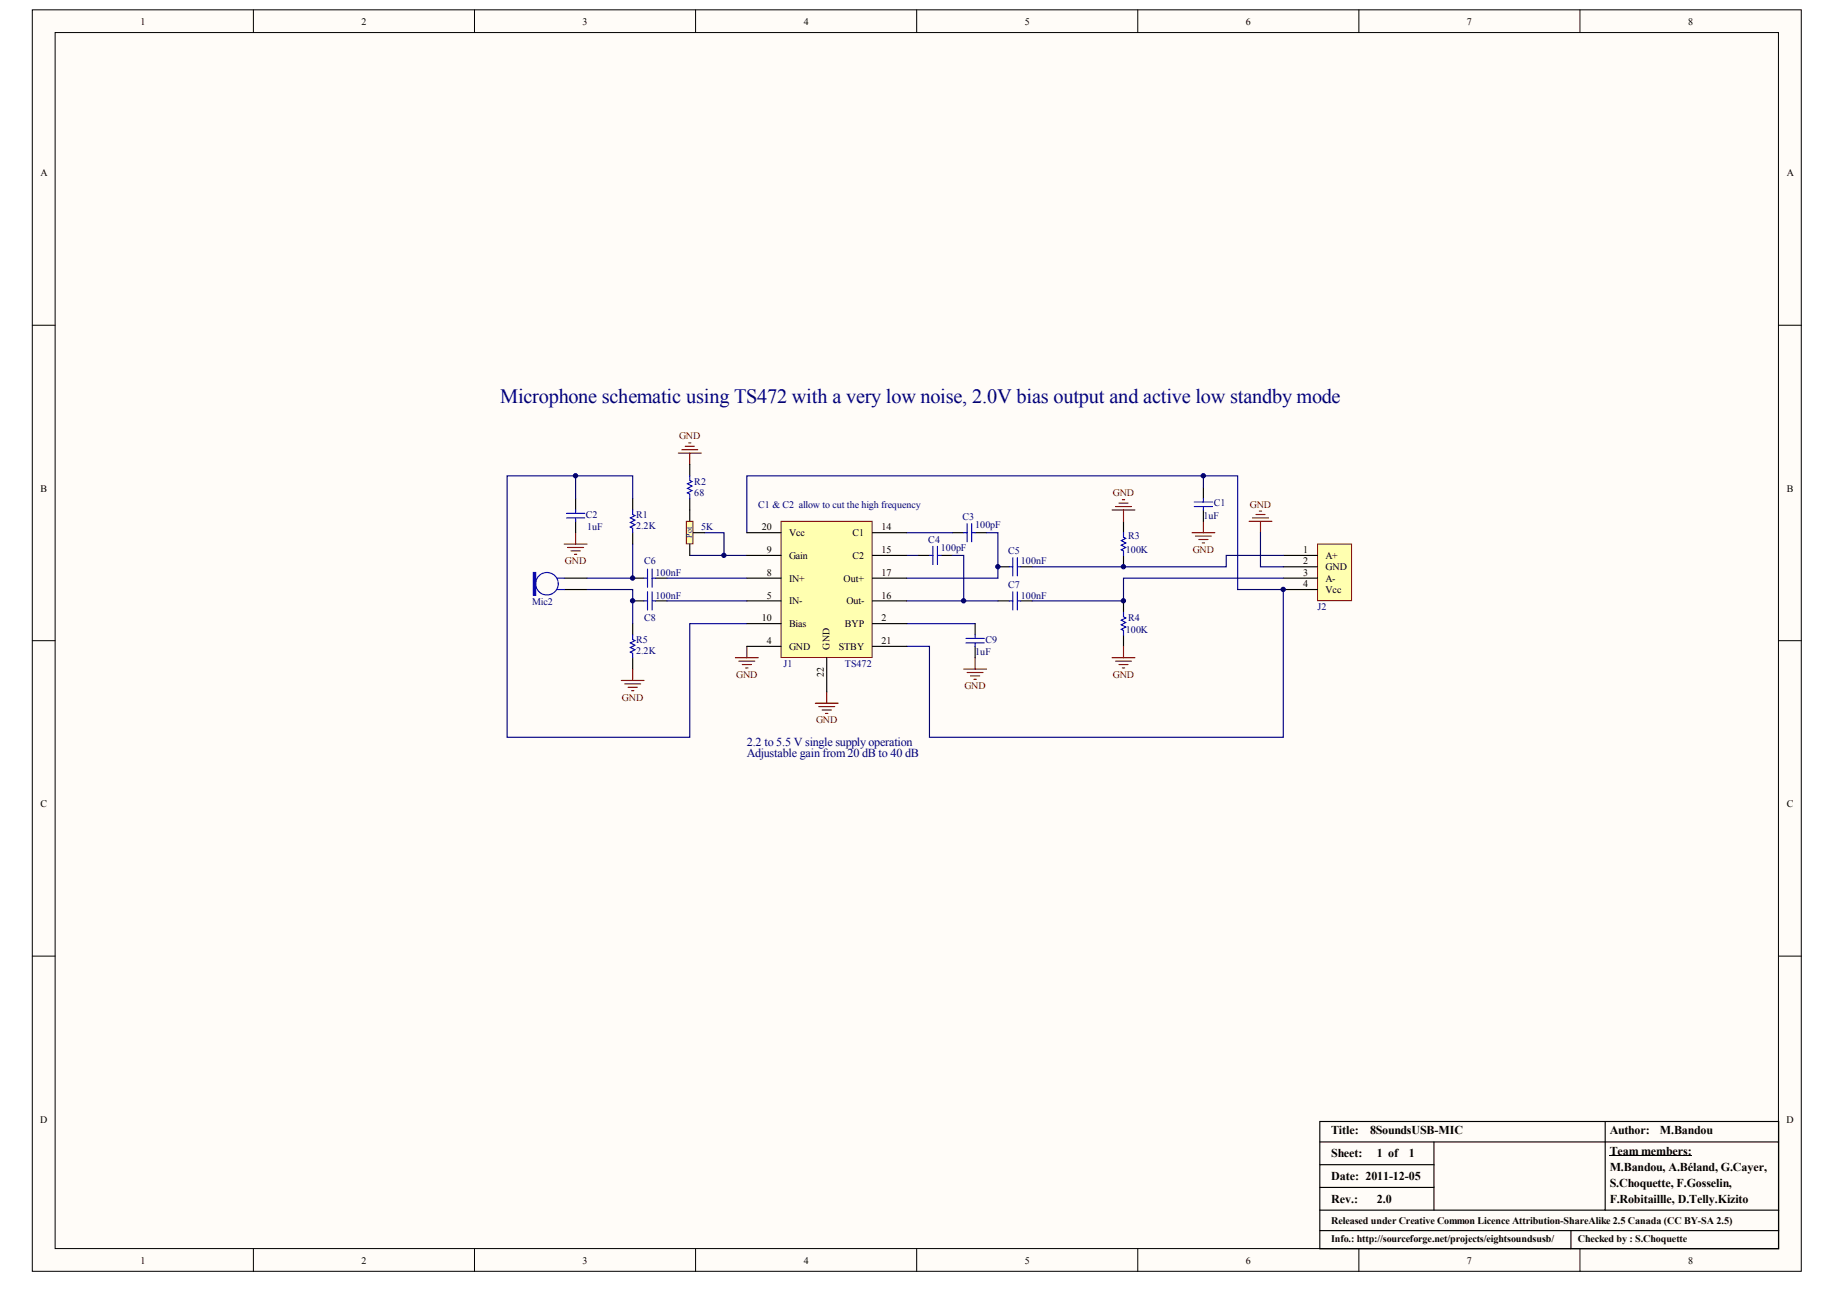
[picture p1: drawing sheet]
<svg xmlns="http://www.w3.org/2000/svg" width="288mm" height="202mm" viewBox="0 0 288 202" stroke-linecap="round" stroke-linejoin="round" font-family="sans-serif">
<g fill="#fffcf8" stroke="#000" stroke-width=".16">
<path d="M5.1 1.5h277v197.6h-277z"/>
<path d="M8.6 5.1h269.9v190.4h-269.9z"/>
</g>
<g fill="none" stroke="#000" stroke-width=".16">
<path d="M39.7 1.5v3.6M74.3 1.5v3.6M108.9 1.5v3.6M143.6 1.5v3.6M178.2 1.5v3.6M212.8 1.5v3.6M247.5 1.5v3.6M5.1 50.9h3.5M278.6 50.9h3.6M5.1 100.3h3.5M278.6 100.3h3.6M5.1 149.7h3.5"/>
<path d="M278.6 149.7h3.6M39.7 195.5v3.6M74.3 195.5v3.6M108.9 195.5v3.6M143.6 195.5v3.6M178.2 195.5v3.6M212.8 195.5v3.6M247.5 195.5v3.6M252.1 181h12.9"/>
</g>
<g fill="none" stroke="#000" stroke-width=".18">
<path d="M90.2 78.1v1.7M99.1 78.1v1.7M108 72.7v1.8M108 78.1v1.7M188.5 76.3v1.8M188.5 79.8v1.8M88.4 90.5h3.5M88.4 92.3h3.5M90.2 81.6v1.8M99.1 90.5h1.8M99.1 94.1h1.8M99.1 83.4v1.8"/>
<path d="M99.1 97.6v1.8M102.7 90.5h1.8M102.7 94.1h1.8M143.8 87h1.8M147.4 87h1.7M149.1 83.4h1.8M152.7 83.4h1.8M152.7 97.6v1.8M156.3 94.1h1.8M156.3 88.7h1.8M159.9 94.1h1.8M159.9 88.7h1.8"/>
<path d="M176 81.6v1.8M176 87v1.7M176 94.1v1.8M176 99.4v1.8M99.1 103v1.8M152.7 101.2v1.8M206.7 178.8h71.9M224.6 178.8v10.7M251.4 175.6h-44.7v13.9M251.4 175.6v13.9h-44.7M251.4 175.6h27.2v13.9h-27.2M206.7 189.5v3.2h71.9v-3.2"/>
<path d="M206.7 192.7v2.8h71.9v-2.8M206.7 182.4h17.9M206.7 185.9h17.9M246 192.7v2.8"/>
</g>
<g fill="none" stroke="#00f" stroke-width=".18">
<path d="M90.2 79.8v.6M99.1 79.8v.8l.3 .1-.7 .4 .7 .4-.7 .3 .7 .4-.7 .3 .4 .2v.7M108 74.5v.7l.4 .2-.7 .4 .7 .3-.7 .4 .7 .3-.7 .4 .3 .2v.7M187 79.3h2.9M187 78.6h2.9M188.5 78.1v.5M188.5 79.3v.5M87.3 90.5h1.1M87.3 92.3h1.1M88.7 81.1h2.9M88.7 80.4h2.9M90.2 81.1v.5"/>
<path d="M99.1 99.4v.7l.3 .2-.7 .4 .7 .3-.7 .4 .7 .3-.7 .4 .4 .2v.7M100.9 90.5h.5M100.9 94.1h.5M101.4 89.1v2.9M101.4 92.7v2.8M102.1 89.1v2.9M102.1 92.7v2.8M102.1 90.5h.6M102.1 94.1h.6M145.6 87h.5M146.1 85.5v2.9M146.8 85.5v2.9"/>
<path d="M146.8 87h.6M150.9 83.4h.6M151.3 100h2.9M151.5 82v2.8M152.2 82v2.8M152.2 83.4h.5M152.7 99.4v.6M158.1 94.1h.5M158.1 88.7h.5M158.6 87.3v2.9M158.6 92.7v2.8M159.3 94.1h.6"/>
<path d="M159.3 87.3v2.9M159.3 92.7v2.8M159.3 88.7h.6M176 83.4v.7l.3 .2-.7 .4 .7 .3-.7 .4 .7 .3-.7 .4 .4 .2v.7M176 95.9v.7l.3 .2-.7 .3 .7 .4-.7 .3 .7 .4-.7 .3 .4 .2v.7M151.3 100.7h2.9M152.7 100.7v.5"/>
<circle cx="85.7" cy="91.4" r="1.77"/>
</g>
<path d="M83.5 89.6h.4v3.6h-.4z" fill-rule="evenodd" fill="#00f" stroke="#00f" stroke-width=".18"/>
<g fill="none" stroke="#800000" stroke-width=".18">
<path d="M106.2 71h3.6M106.8 70.4h2.5M107.3 69.9h1.4M107.9 69.3h.3M108 71v1.7M174.2 79.8h3.5M174.7 79.3h2.5M175.2 78.8h1.5M175.8 78.2h.3M176 79.8v1.8M88.4 85.2h3.5M88.9 85.7h2.5"/>
<path d="M89.4 86.3h1.5M90 86.8h.3M90.2 83.4v1.8M186.7 83.4h3.6M187.2 83.9h2.5M187.8 84.5h1.4M188.3 85h.4M188.5 81.6v1.8M195.6 81.6h3.6M196.2 81.1h2.5M196.7 80.6h1.4M197.2 80h.4"/>
<path d="M197.4 81.6v1.8M97.3 106.5h3.6M97.8 107.1h2.5M98.4 107.6h1.4M98.9 108.1h.4M99.1 104.8v1.7M115.2 103h3.6M115.7 103.5h2.5M116.3 104.1h1.4M116.8 104.6h.3M117 101.2v1.8M127.7 110.1h3.6"/>
<path d="M128.2 110.6h2.5M128.8 111.2h1.4M129.3 111.7h.4M129.5 108.3v1.8M150.9 104.8h3.6M151.5 105.3h2.5M152 105.8h1.4M152.5 106.4h.4M152.7 103v1.8M174.2 103h3.5M174.7 103.5h2.5M175.2 104.1h1.5"/>
<path d="M175.8 104.6h.3M176 101.2v1.8"/>
</g>
<g fill="none" stroke="#000080" stroke-width=".18">
<path d="M90.2 74.5v3.6M99.1 78.1v-3.6h-19.7v40.9h28.6v-17.8h9M91.9 92.3h7.2v5.3M99.1 85.2v5.3h-7.2M104.5 94.1h12.5M104.5 90.5h12.5M108 87h5.4M110.4 83.4h3v3.6h3.6M142 94.1h14.3M142 83.4h7.1M142 87h1.8M142 97.6h10.7"/>
<path d="M149.1 87h1.8v7.1M154.5 83.4h1.8v7.1h-14.3"/>
</g>
<path d="M206.4 85.2h5.3v8.9h-5.3z" fill="#ffffb0" stroke="#800000" stroke-width=".16"/>
<path d="M108 79.8v1.8M108 85.2v1.8M108.6 83.4h1.8M201 87h5.4M201 88.7h5.4M201 90.5h5.4M201 92.3h5.4" fill="none" stroke="#000" stroke-width=".18"/>
<path d="M188.5 76.3v-1.8h-71.5v8.9M197.4 83.4v5.3h3.6M201 90.5h-25v3.6h-14.3M201 87h-8.9v1.7h-30.4" fill="none" stroke="#000080" stroke-width=".18"/>
<path d="M107.5 81.6h1v3.6h-1z" fill="#ffffb0" stroke="#800000" stroke-width=".16"/>
<path d="M188.5 74.5h5.3v17.8h7.2v23.1h-55.4v-14.2h-3.6" fill="none" stroke="#000080" stroke-width=".18"/>
<path d="M122.3 81.6h14.3v21.4h-14.3z" fill="#ffffb0" stroke="#800000" stroke-width=".16"/>
<g fill="none" stroke="#000" stroke-width=".18">
<path d="M117 83.4h5.3M117 87h5.3M117 90.5h5.3M117 94.1h5.3M117 97.6h5.3M136.6 83.4h5.4M136.6 87h5.4M136.6 90.5h5.4M136.6 94.1h5.4M136.6 97.6h5.4M117 101.2h5.3M129.5 103v5.3"/>
<path d="M136.6 101.2h5.4"/>
</g>
<g fill="#000080" stroke="#000080" stroke-width=".16">
<circle cx="90.1" cy="74.5" r=".34"/>
<circle cx="99.1" cy="94.1" r=".34"/>
<circle cx="99.1" cy="90.5" r=".34"/>
<circle cx="113.4" cy="87" r=".34"/>
<circle cx="150.9" cy="94.1" r=".34"/>
<circle cx="156.3" cy="88.7" r=".34"/>
<circle cx="175.9" cy="94.1" r=".34"/>
<circle cx="175.9" cy="88.7" r=".34"/>
<circle cx="188.5" cy="74.5" r=".34"/>
<circle cx="201" cy="92.3" r=".34"/>
</g>
<text font-size="3.2" fill="#000080" x="78.4" y="63.1">Microphone schematic using TS472 with a very low noise, 2.0V bias output and active low standby mode</text>
<g font-size="1.9" fill="#000080">
<text x="117" y="118.5">Adjustable gain from20 dB to 40 dB</text>
<text x="117" y="116.8">2.2 to 5.5 V single supply operation</text>
</g>
<g font-size="1.9">
<text x="208.5" y="177.6">Title:</text>
<text x="214.6" y="177.6">8SoundsUSB-MIC</text>
<text x="252.1" y="177.6">Author:</text>
<text x="260" y="177.6">M.Bandou</text>
<text x="208.5" y="184.7">Date: 2011-12-05</text>
<text x="208.5" y="181.2">Sheet:</text>
<text x="215.6" y="181.2">1 of</text>
<text x="220.7" y="181.2">1</text>
<text x="252.1" y="180.8">Team members:</text>
<text x="252.1" y="183.3">M.Bandou, A.Béland, G.Cayer,</text>
<text x="252.1" y="185.8">S.Choquette, F.Gosselin,</text>
<text x="208.5" y="188.3">Rev.:</text>
<text x="215.6" y="188.3">2.0</text>
<text x="252.1" y="188.3">F.Robitaillle, D.Telly.Kizito</text>
</g>
<g font-size="1.6">
<text x="22" y="3.8">1</text>
<text x="56.6" y="3.8">2</text>
<text x="91.2" y="3.8">3</text>
<text x="125.9" y="3.8">4</text>
<text x="160.5" y="3.8">5</text>
<text x="195.1" y="3.8">6</text>
<text x="229.8" y="3.8">7</text>
<text x="264.4" y="3.8">8</text>
<text x="6.3" y="27.6">A</text>
<text x="279.8" y="27.6">A</text>
<text x="6.3" y="77">B</text>
<text x="279.8" y="77">B</text>
<text x="119.3" y="83">20</text>
<text x="123.6" y="83.9">Vcc</text>
<text x="133.5" y="83.9">C1</text>
<text x="138.1" y="83">14</text>
<text x="120.1" y="86.6">9</text>
<text x="123.6" y="87.5">Gain</text>
<text x="133.5" y="87.5">C2</text>
<text x="138.1" y="86.6">15</text>
<text x="204.1" y="86.6">1</text>
<text x="204.1" y="88.4">2</text>
<text x="207.6" y="87.5">A+</text>
<text x="207.6" y="89.3">GND</text>
<text x="120.1" y="90.2">8</text>
<text x="120.1" y="93.7">5</text>
<text x="123.6" y="91.1">IN+</text>
<text x="123.6" y="94.6">IN-</text>
<text x="132.1" y="91.1">Out+</text>
<text x="132.6" y="94.6">Out-</text>
<text x="138.1" y="93.7">16</text>
<text x="138.1" y="90.2">17</text>
<text x="204.1" y="90.2">3</text>
<text x="204.1" y="91.9">4</text>
<text x="207.6" y="91.1">A-</text>
<text x="207.6" y="92.8">Vcc</text>
<text x="119.3" y="97.3">10</text>
<text x="120.1" y="100.8">4</text>
<text x="123.6" y="98.2">Bias</text>
<text x="123.6" y="101.7">GND</text>
<text x="131.4" y="101.7">STBY</text>
<text x="132.3" y="98.2">BYP</text>
<text x="138.1" y="100.8">21</text>
<text x="138.1" y="97.3">2</text>
<text x="6.3" y="126.4">C</text>
<text x="279.8" y="126.4">C</text>
<text x="6.3" y="175.8">D</text>
<text x="279.8" y="175.8">D</text>
<text x="208.5" y="191.6">Released under Creative Common Licence Attribution-ShareAlike 2.5 Canada (CC BY-SA 2.5)</text>
<text x="22" y="197.8">1</text>
<text x="56.6" y="197.8">2</text>
<text x="91.2" y="197.8">3</text>
<text x="125.9" y="197.8">4</text>
<text x="160.5" y="197.8">5</text>
<text x="195.1" y="197.8">6</text>
<text x="208.5" y="194.5">Info.: http://sourceforge.net/projects/eightsoundsusb/</text>
<text x="229.8" y="197.8">7</text>
<text x="247.1" y="194.5">Checked by : S.Choquette</text>
<text x="264.4" y="197.8">8</text>
</g>
<g font-size="1.6" fill="#800000">
<text x="106.3" y="68.8">GND</text>
<text x="174.3" y="77.7">GND</text>
<text x="195.7" y="79.5">GND</text>
<text x="88.5" y="88.4">GND</text>
<text x="186.8" y="86.6">GND</text>
<text x="115.3" y="106.2">GND</text>
<text x="151" y="107.9">GND</text>
<text x="174.3" y="106.2">GND</text>
<text x="97.4" y="109.7">GND</text>
<text x="127.8" y="113.3">GND</text>
</g>
<g font-size="1.6" fill="#000080">
<text x="108.7" y="77.7">68</text>
<text x="108.7" y="75.9">R2</text>
<text x="91.8" y="81.1">C2</text>
<text x="91.9" y="83">1uF</text>
<text x="99.6" y="82.9">2.2K</text>
<text x="99.6" y="81.1">R1</text>
<text x="109.8" y="83">5K</text>
<text x="118.8" y="79.5">C1 &amp; C2 allow to cut the high frequency</text>
<text x="150.8" y="81.4">C3</text>
<text x="152.7" y="82.7">100pF</text>
<text x="188.5" y="81.3">1uF</text>
<text x="190.1" y="79.3">C1</text>
<text x="100.9" y="88.4">C6</text>
<text x="145.4" y="85">C4</text>
<text x="147.4" y="86.2">100pF</text>
<text x="157.9" y="86.8">C5</text>
<text x="159.9" y="88.4">100nF</text>
<text x="176.3" y="86.6">100K</text>
<text x="176.7" y="84.5">R3</text>
<text x="83.4" y="94.8">Mic2</text>
<text x="102.7" y="90.2">100nF</text>
<text x="102.7" y="93.7">100nF</text>
<text x="157.9" y="92.1">C7</text>
<text x="159.9" y="93.7">100nF</text>
<text x="206.4" y="95.5">J2</text>
<text x="99.6" y="100.7">R5</text>
<text x="100.9" y="97.3">C8</text>
<text x="154.3" y="100.7">C9</text>
<text x="176.3" y="99.1">100K</text>
<text x="176.7" y="97.3">R4</text>
<text x="99.6" y="102.4">2.2K</text>
<text x="122.7" y="104.4">J1</text>
<text x="132.3" y="104.4">TS472</text>
<text x="152.7" y="102.6">1uF</text>
</g>
<g font-size="1.5">
<text x="129.9" y="101.7" transform="rotate(-90 129.9 101.7)">GND</text>
<text x="129" y="106" transform="rotate(-90 129 106)">22</text>
</g>
<text font-size="1.2" fill="#000080" x="108.4" y="84.2" transform="rotate(-90 108.4 84.2)">Pot</text>
</svg>
